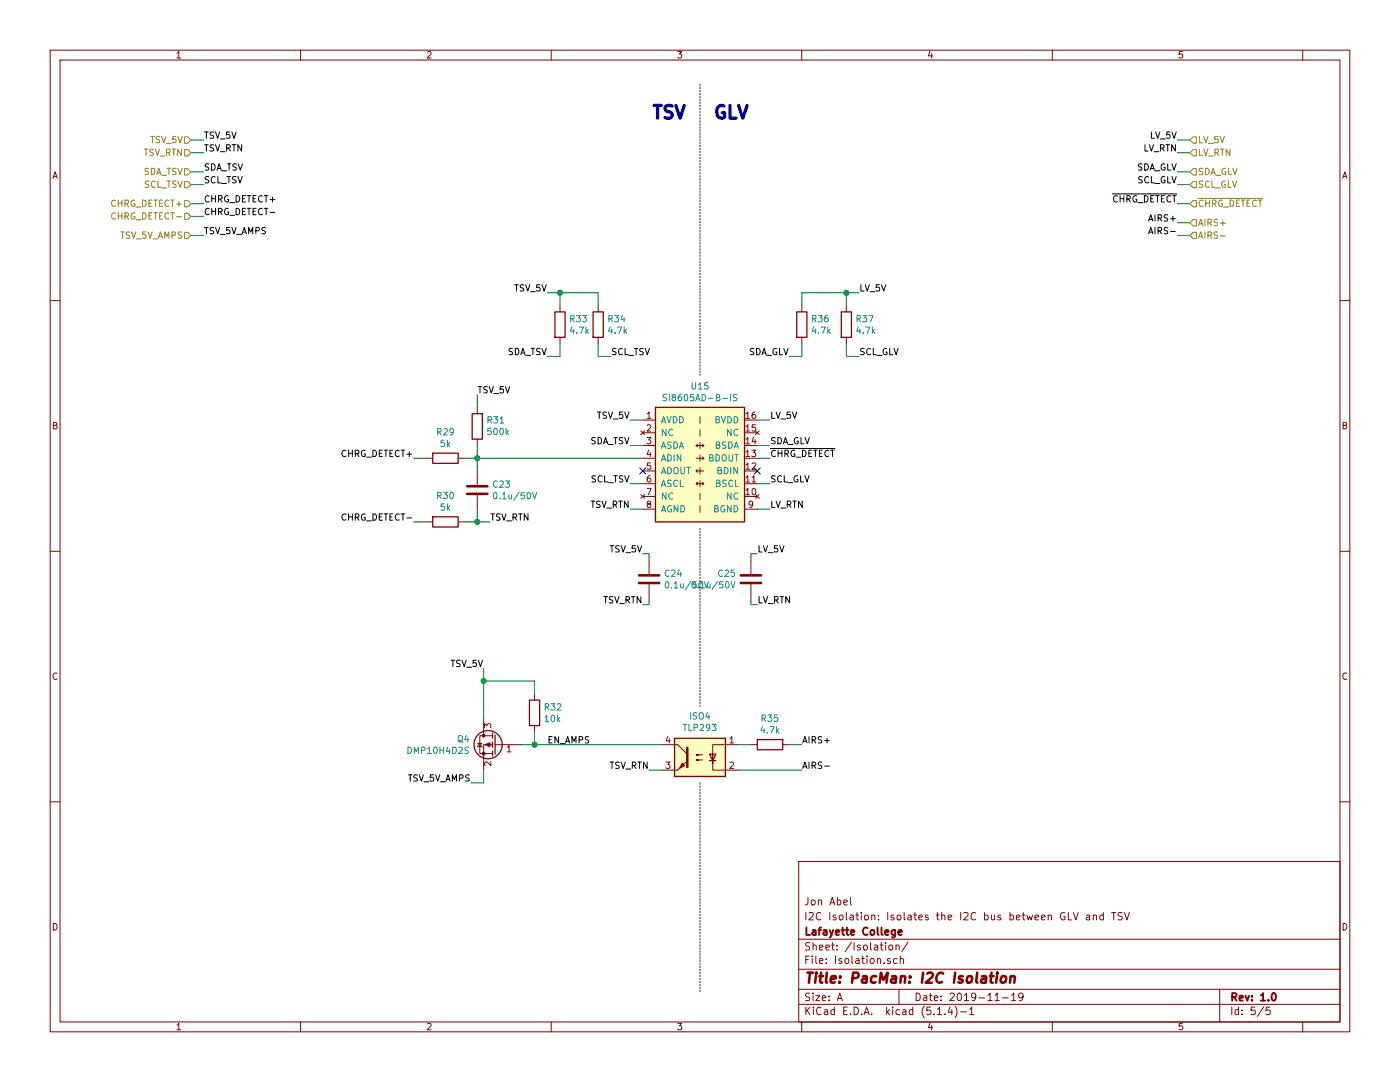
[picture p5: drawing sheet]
EESchema Schematic File Version 4
LIBS:PacMan-cache
EELAYER 30 0
EELAYER END
$Descr A 11000 8500
encoding utf-8
Sheet 5 5
Title "PacMan: I2C Isolation"
Date "2019-11-19"
Rev "1.0"
Comp "Lafayette College"
Comment1 "I2C Isolation: Isolates the I2C bus between GLV and TSV"
Comment2 "Jon Abel"
Comment3 ""
Comment4 ""
$EndDescr
$Comp
L Lafayette_Electric_Car_Internals:SI8605AC U15
U 1 1
P 5150 3200
F 0 "U15" H 5500 3367 50  0000 C CNN
F 1 "Si8605AD-B-IS" H 5500 3276 50  0000 C CNN
F 2 "Package_SO:SOIC-16W_7.5x10.3mm_P1.27mm" H 5000 3250 50  0001 C CNN
F 3 "https://www.silabs.com/documents/public/data-sheets/Si860x.pdf" H 5000 3250 50  0001 C CNN
F 4 "Silicon Labs" H 5150 3200 50  0001 C CNN "Manufacturer"
F 5 "SI8605AD-B-ISR" H 5150 3200 50  0001 C CNN "Manufacturer Part"
F 6 "Digikey" H 5150 3200 50  0001 C CNN "Vendor"
F 7 "336-4928-1-ND" H 5150 3200 50  0001 C CNN "Vendor Part"
	1    5150 3200
	1    0    0    -1  
$EndComp
Text HLabel 9350 1350 2    50   Input ~ 0
SDA_GLV
Text HLabel 9350 1450 2    50   Input ~ 0
SCL_GLV
Text HLabel 9350 1200 2    50   Input ~ 0
LV_RTN
Text HLabel 1500 1200 0    50   Input ~ 0
TSV_RTN
Text HLabel 1500 1100 0    50   Input ~ 0
TSV_5V
Text HLabel 1500 1350 0    50   Input ~ 0
SDA_TSV
Text HLabel 1500 1450 0    50   Input ~ 0
SCL_TSV
$Comp
L Device:R R36
U 1 1
P 6300 2550
F 0 "R36" H 6370 2596 50  0000 L CNN
F 1 "4.7k" H 6370 2505 50  0000 L CNN
F 2 "Resistor_SMD:R_0805_2012Metric_Pad1.15x1.40mm_HandSolder" V 6230 2550 50  0001 C CNN
F 3 "~" H 6300 2550 50  0001 C CNN
	1    6300 2550
	1    0    0    -1  
$EndComp
$Comp
L Device:R R37
U 1 1
P 6650 2550
F 0 "R37" H 6720 2596 50  0000 L CNN
F 1 "4.7k" H 6720 2505 50  0000 L CNN
F 2 "Resistor_SMD:R_0805_2012Metric_Pad1.15x1.40mm_HandSolder" V 6580 2550 50  0001 C CNN
F 3 "~" H 6650 2550 50  0001 C CNN
	1    6650 2550
	1    0    0    -1  
$EndComp
$Comp
L Device:R R34
U 1 1
P 4700 2550
F 0 "R34" H 4770 2596 50  0000 L CNN
F 1 "4.7k" H 4770 2505 50  0000 L CNN
F 2 "Resistor_SMD:R_0805_2012Metric_Pad1.15x1.40mm_HandSolder" V 4630 2550 50  0001 C CNN
F 3 "~" H 4700 2550 50  0001 C CNN
	1    4700 2550
	1    0    0    -1  
$EndComp
$Comp
L Device:R R33
U 1 1
P 4400 2550
F 0 "R33" H 4470 2596 50  0000 L CNN
F 1 "4.7k" H 4470 2505 50  0000 L CNN
F 2 "Resistor_SMD:R_0805_2012Metric_Pad1.15x1.40mm_HandSolder" V 4330 2550 50  0001 C CNN
F 3 "~" H 4400 2550 50  0001 C CNN
	1    4400 2550
	1    0    0    -1  
$EndComp
$Comp
L Device:C C25
U 1 1
P 5900 4550
F 0 "C25" H 6015 4596 50  0000 L CNN
F 1 "0.1u/50V" H 6015 4505 50  0000 L CNN
F 2 "Capacitor_SMD:C_0805_2012Metric_Pad1.15x1.40mm_HandSolder" H 5938 4400 50  0001 C CNN
F 3 "http://www.samsungsem.com/kr/support/product-search/mlcc/__icsFiles/afieldfile/2019/06/18/CL21B104KBCNNNC-19.pdf" H 5900 4550 50  0001 C CNN
F 4 "Samsung Electro-Mechanics" H 5900 4550 50  0001 C CNN "Manufacturer"
F 5 "CL21B104KBCNNNC" H 5900 4550 50  0001 C CNN "Manufacturer Part"
F 6 "Digikey" H 5900 4550 50  0001 C CNN "Vendor"
F 7 "1276-1003-1-ND" H 5900 4550 50  0001 C CNN "Vendor Part"
	1    5900 4550
	-1   0    0    -1  
$EndComp
$Comp
L Device:C C24
U 1 1
P 5100 4550
F 0 "C24" H 5215 4596 50  0000 L CNN
F 1 "0.1u/50V" H 5215 4505 50  0000 L CNN
F 2 "Capacitor_SMD:C_0805_2012Metric_Pad1.15x1.40mm_HandSolder" H 5138 4400 50  0001 C CNN
F 3 "http://www.samsungsem.com/kr/support/product-search/mlcc/__icsFiles/afieldfile/2019/06/18/CL21B104KBCNNNC-19.pdf" H 5100 4550 50  0001 C CNN
F 4 "Samsung Electro-Mechanics" H 5100 4550 50  0001 C CNN "Manufacturer"
F 5 "CL21B104KBCNNNC" H 5100 4550 50  0001 C CNN "Manufacturer Part"
F 6 "Digikey" H 5100 4550 50  0001 C CNN "Vendor"
F 7 "1276-1003-1-ND" H 5100 4550 50  0001 C CNN "Vendor Part"
	1    5100 4550
	1    0    0    -1  
$EndComp
Text Label 9250 1200 2    50   ~ 0
LV_RTN
Text Label 9250 1450 2    50   ~ 0
SCL_GLV
Text Label 9250 1350 2    50   ~ 0
SDA_GLV
Text Label 1600 1200 0    50   ~ 0
TSV_RTN
Text Label 1600 1350 0    50   ~ 0
SDA_TSV
Text Label 1600 1450 0    50   ~ 0
SCL_TSV
Text Label 1600 1100 0    50   ~ 0
TSV_5V
Text Label 9250 1100 2    50   ~ 0
LV_5V
Text HLabel 9350 1100 2    50   Input ~ 0
LV_5V
Wire Wire Line
	9350 1200 9250 1200
Wire Wire Line
	9350 1450 9250 1450
Wire Wire Line
	9250 1350 9350 1350
Wire Wire Line
	9350 1100 9250 1100
Text Label 5050 4750 2    50   ~ 0
TSV_RTN
Text Label 5050 4350 2    50   ~ 0
TSV_5V
Wire Wire Line
	5050 4350 5100 4350
Wire Wire Line
	5100 4350 5100 4400
Wire Wire Line
	5050 4750 5100 4750
Wire Wire Line
	5100 4750 5100 4700
Text Label 4950 3300 2    50   ~ 0
TSV_5V
Text Label 4950 3500 2    50   ~ 0
SDA_TSV
Text Label 4950 3800 2    50   ~ 0
SCL_TSV
Text Label 4950 4000 2    50   ~ 0
TSV_RTN
Wire Wire Line
	4950 4000 5050 4000
Wire Wire Line
	5050 3800 4950 3800
Wire Wire Line
	4950 3500 5050 3500
Wire Wire Line
	5050 3300 4950 3300
Wire Wire Line
	1600 1100 1500 1100
Wire Wire Line
	1500 1350 1600 1350
Wire Wire Line
	1600 1450 1500 1450
Wire Wire Line
	1500 1200 1600 1200
Text Label 4300 2800 2    50   ~ 0
SDA_TSV
Text Label 4800 2800 0    50   ~ 0
SCL_TSV
Text Label 4300 2300 2    50   ~ 0
TSV_5V
Wire Wire Line
	5950 4350 5900 4350
Wire Wire Line
	5900 4350 5900 4400
Wire Wire Line
	5950 4750 5900 4750
Wire Wire Line
	5900 4750 5900 4700
Text Label 6050 3500 0    50   ~ 0
SDA_GLV
Text Label 6050 3800 0    50   ~ 0
SCL_GLV
Wire Wire Line
	6050 4000 5950 4000
Wire Wire Line
	5950 3800 6050 3800
Wire Wire Line
	6050 3500 5950 3500
Wire Wire Line
	5950 3300 6050 3300
Text Label 6200 2800 2    50   ~ 0
SDA_GLV
Text Label 6750 2800 0    50   ~ 0
SCL_GLV
Wire Wire Line
	6750 2800 6650 2800
Wire Wire Line
	6650 2800 6650 2700
Wire Wire Line
	6200 2800 6300 2800
Wire Wire Line
	6300 2800 6300 2700
Wire Wire Line
	6750 2300 6650 2300
Wire Wire Line
	6650 2300 6650 2400
Wire Wire Line
	6650 2300 6300 2300
Wire Wire Line
	6300 2300 6300 2400
Connection ~ 6650 2300
Wire Wire Line
	4300 2300 4400 2300
Wire Wire Line
	4700 2300 4700 2400
Wire Wire Line
	4400 2400 4400 2300
Connection ~ 4400 2300
Wire Wire Line
	4400 2300 4700 2300
Wire Wire Line
	4300 2800 4400 2800
Wire Wire Line
	4400 2800 4400 2700
Wire Wire Line
	4800 2800 4700 2800
Wire Wire Line
	4700 2800 4700 2700
$Comp
L Device:R R?
U 1 1
P 3500 3600
AR Path="/5DE82D88" Ref="R?"  Part="1" 
AR Path="/5DC1121D/5DE82D88" Ref="R?"  Part="1" 
AR Path="/5DCA6D60/5DE82D88" Ref="R29"  Part="1" 
F 0 "R29" V 3293 3600 50  0000 C CNN
F 1 "5k" V 3384 3600 50  0000 C CNN
F 2 "Resistor_SMD:R_0805_2012Metric_Pad1.15x1.40mm_HandSolder" V 3430 3600 50  0001 C CNN
F 3 "~" H 3500 3600 50  0001 C CNN
	1    3500 3600
	0    1    1    0   
$EndComp
$Comp
L Device:R R?
U 1 1
P 3500 4100
AR Path="/5DE82D8E" Ref="R?"  Part="1" 
AR Path="/5DC1121D/5DE82D8E" Ref="R?"  Part="1" 
AR Path="/5DCA6D60/5DE82D8E" Ref="R30"  Part="1" 
F 0 "R30" V 3293 4100 50  0000 C CNN
F 1 "5k" V 3384 4100 50  0000 C CNN
F 2 "Resistor_SMD:R_0805_2012Metric_Pad1.15x1.40mm_HandSolder" V 3430 4100 50  0001 C CNN
F 3 "~" H 3500 4100 50  0001 C CNN
	1    3500 4100
	0    1    1    0   
$EndComp
$Comp
L Device:C C?
U 1 1
P 3750 3850
AR Path="/5DE82D94" Ref="C?"  Part="1" 
AR Path="/5DC1121D/5DE82D94" Ref="C?"  Part="1" 
AR Path="/5DCA6D60/5DE82D94" Ref="C23"  Part="1" 
F 0 "C23" H 3865 3896 50  0000 L CNN
F 1 "0.1u/50V" H 3865 3805 50  0000 L CNN
F 2 "Capacitor_SMD:C_0805_2012Metric_Pad1.15x1.40mm_HandSolder" H 3788 3700 50  0001 C CNN
F 3 "http://www.samsungsem.com/kr/support/product-search/mlcc/__icsFiles/afieldfile/2019/06/18/CL21B104KBCNNNC-19.pdf" H 3750 3850 50  0001 C CNN
F 4 "Samsung Electro-Mechanics" H 3750 3850 50  0001 C CNN "Manufacturer"
F 5 "CL21B104KBCNNNC" H 3750 3850 50  0001 C CNN "Manufacturer Part"
F 6 "Digikey" H 3750 3850 50  0001 C CNN "Vendor"
F 7 "1276-1003-1-ND" H 3750 3850 50  0001 C CNN "Vendor Part"
	1    3750 3850
	1    0    0    -1  
$EndComp
Text Label 3250 3600 2    50   ~ 0
CHRG_DETECT+
Text Label 3250 4100 2    50   ~ 0
CHRG_DETECT-
Text Label 3750 3100 0    50   ~ 0
TSV_5V
Text Label 3850 4100 0    50   ~ 0
TSV_RTN
Wire Wire Line
	3650 4100 3750 4100
Wire Wire Line
	3750 4100 3750 4000
Wire Wire Line
	3650 3600 3750 3600
Wire Wire Line
	3750 3600 3750 3700
Wire Wire Line
	3850 4100 3750 4100
Connection ~ 3750 4100
Connection ~ 3750 3600
Wire Wire Line
	3250 3600 3350 3600
Wire Wire Line
	3250 4100 3350 4100
$Comp
L Device:R R?
U 1 1
P 3750 3350
AR Path="/5DC1121D/5DE82DA8" Ref="R?"  Part="1" 
AR Path="/5DCA6D60/5DE82DA8" Ref="R31"  Part="1" 
F 0 "R31" H 3680 3304 50  0000 R CNN
F 1 "500k" H 3680 3395 50  0000 R CNN
F 2 "Resistor_SMD:R_0805_2012Metric_Pad1.15x1.40mm_HandSolder" V 3680 3350 50  0001 C CNN
F 3 "~" H 3750 3350 50  0001 C CNN
	1    3750 3350
	-1   0    0    1   
$EndComp
Wire Wire Line
	1500 1600 1600 1600
Wire Wire Line
	1600 1700 1500 1700
Text Label 1600 1700 0    50   ~ 0
CHRG_DETECT-
Text Label 1600 1600 0    50   ~ 0
CHRG_DETECT+
Text HLabel 1500 1700 0    50   Input ~ 0
CHRG_DETECT-
Text HLabel 1500 1600 0    50   Input ~ 0
CHRG_DETECT+
Wire Wire Line
	3750 3600 3750 3500
Wire Wire Line
	3750 3100 3750 3200
Wire Wire Line
	5050 3600 3750 3600
Wire Notes Line
	5500 2950 5500 650 
Wire Notes Line
	5500 4150 5500 5550
Wire Wire Line
	5950 3600 6050 3600
Text Label 6050 3600 0    50   ~ 0
~CHRG_DETECT
Text Label 9250 1600 2    50   ~ 0
~CHRG_DETECT
Wire Wire Line
	9250 1600 9350 1600
Text HLabel 9350 1600 2    50   Input ~ 0
~CHRG_DETECT
Text Label 5950 4750 0    50   ~ 0
LV_RTN
Text Label 6050 4000 0    50   ~ 0
LV_RTN
Text Label 6750 2300 0    50   ~ 0
LV_5V
Text Label 6050 3300 0    50   ~ 0
LV_5V
Text Label 5950 4350 0    50   ~ 0
LV_5V
Text Notes 5600 950  0    100  ~ 20
GLV
Text Notes 5400 950  2    100  ~ 20
TSV
$Comp
L Isolator:TLP291 ISO?
U 1 1
P 5500 5950
AR Path="/5DC1121D/5DE0787B" Ref="ISO?"  Part="1" 
AR Path="/5DE0787B" Ref="ISO?"  Part="1" 
AR Path="/5DCA6D60/5DE0787B" Ref="ISO4"  Part="1" 
F 0 "ISO4" H 5500 6275 50  0000 C CNN
F 1 "TLP293" H 5500 6184 50  0000 C CNN
F 2 "Package_SO:SO-4_4.4x2.3mm_P1.27mm" H 5300 5750 50  0001 L CIN
F 3 "https://toshiba.semicon-storage.com/info/docget.jsp?did=14419&prodName=TLP293" H 5500 5950 50  0001 L CNN
F 4 "Toshiba Semiconductor" H 5500 5950 50  0001 C CNN "Manufacturer"
F 5 "TLP293(GR-TPL,E" H 5500 5950 50  0001 C CNN "Manufacturer Part"
F 6 "Digikey" H 5500 5950 50  0001 C CNN "Vendor"
F 7 "TLP293(GR-TPLECT-ND" H 5500 5950 50  0001 C CNN "Vendor Part"
	1    5500 5950
	-1   0    0    -1  
$EndComp
Text Label 6300 5850 0    50   ~ 0
AIRS+
Text Label 6300 6050 0    50   ~ 0
AIRS-
$Comp
L Device:R R?
U 1 1
P 6050 5850
AR Path="/5DC1F176/5DE07883" Ref="R?"  Part="1" 
AR Path="/5DCA6D60/5DE07883" Ref="R35"  Part="1" 
F 0 "R35" V 5843 5850 50  0000 C CNN
F 1 "4.7k" V 5934 5850 50  0000 C CNN
F 2 "Resistor_SMD:R_0805_2012Metric_Pad1.15x1.40mm_HandSolder" V 5980 5850 50  0001 C CNN
F 3 "~" H 6050 5850 50  0001 C CNN
	1    6050 5850
	0    -1   1    0   
$EndComp
Wire Wire Line
	6300 5850 6200 5850
Wire Wire Line
	6300 6050 5800 6050
Wire Wire Line
	5900 5850 5800 5850
Text Label 5100 6050 2    50   ~ 0
TSV_RTN
Wire Wire Line
	5200 6050 5100 6050
$Comp
L Device:Q_PMOS_GSD Q?
U 1 1
P 3900 5850
AR Path="/5DE0BD94" Ref="Q?"  Part="1" 
AR Path="/5DCA6D60/5DE0BD94" Ref="Q4"  Part="1" 
F 0 "Q4" H 4106 5896 50  0000 L CNN
F 1 "DMP10H4D2S" H 4106 5805 50  0000 L CNN
F 2 "Package_TO_SOT_SMD:SOT-23_Handsoldering" H 4100 5950 50  0001 C CNN
F 3 "https://www.diodes.com/assets/Datasheets/DMP10H4D2S.pdf" H 3900 5850 50  0001 C CNN
F 4 "Diodes Incorporated" H 3900 5850 50  0001 C CNN "Manufacturer"
F 5 "DMP10H4D2S-7" H 3900 5850 50  0001 C CNN "Manufacturer Part"
F 6 "Digikey" H 3900 5850 50  0001 C CNN "Vendor"
F 7 "DMP10H4D2S-7DICT-ND" H 3900 5850 50  0001 C CNN "Vendor Part"
	1    3900 5850
	-1   0    0    -1  
$EndComp
Text Label 3700 6150 2    50   ~ 0
TSV_5V_AMPS
Wire Wire Line
	3700 6150 3800 6150
Wire Wire Line
	3800 6150 3800 6050
Text Label 3800 5250 2    50   ~ 0
TSV_5V
Text Label 4300 5850 0    50   ~ 0
EN_AMPS
$Comp
L Device:R R?
U 1 1
P 4200 5600
AR Path="/5DE0BD9F" Ref="R?"  Part="1" 
AR Path="/5DCA6D60/5DE0BD9F" Ref="R32"  Part="1" 
F 0 "R32" H 4270 5646 50  0000 L CNN
F 1 "10k" H 4270 5555 50  0000 L CNN
F 2 "Resistor_SMD:R_0805_2012Metric_Pad1.15x1.40mm_HandSolder" V 4130 5600 50  0001 C CNN
F 3 "~" H 4200 5600 50  0001 C CNN
	1    4200 5600
	1    0    0    -1  
$EndComp
Wire Wire Line
	4100 5850 4200 5850
Wire Wire Line
	4200 5750 4200 5850
Connection ~ 4200 5850
Wire Wire Line
	4200 5450 4200 5350
Wire Wire Line
	4200 5350 3800 5350
Wire Wire Line
	3800 5350 3800 5650
Wire Wire Line
	3800 5250 3800 5350
Connection ~ 3800 5350
Wire Wire Line
	4200 5850 5200 5850
Wire Notes Line
	5500 6150 5500 7800
NoConn ~ 5950 3700
NoConn ~ 5050 3700
Text Label 9250 1750 2    50   ~ 0
AIRS+
Text Label 9250 1850 2    50   ~ 0
AIRS-
Text HLabel 9350 1750 2    50   Input ~ 0
AIRS+
Text HLabel 9350 1850 2    50   Input ~ 0
AIRS-
Wire Wire Line
	9250 1750 9350 1750
Wire Wire Line
	9350 1850 9250 1850
Text Label 1600 1850 0    50   ~ 0
TSV_5V_AMPS
Text HLabel 1500 1850 0    50   Input ~ 0
TSV_5V_AMPS
Wire Wire Line
	1500 1850 1600 1850
$EndSCHEMATC
